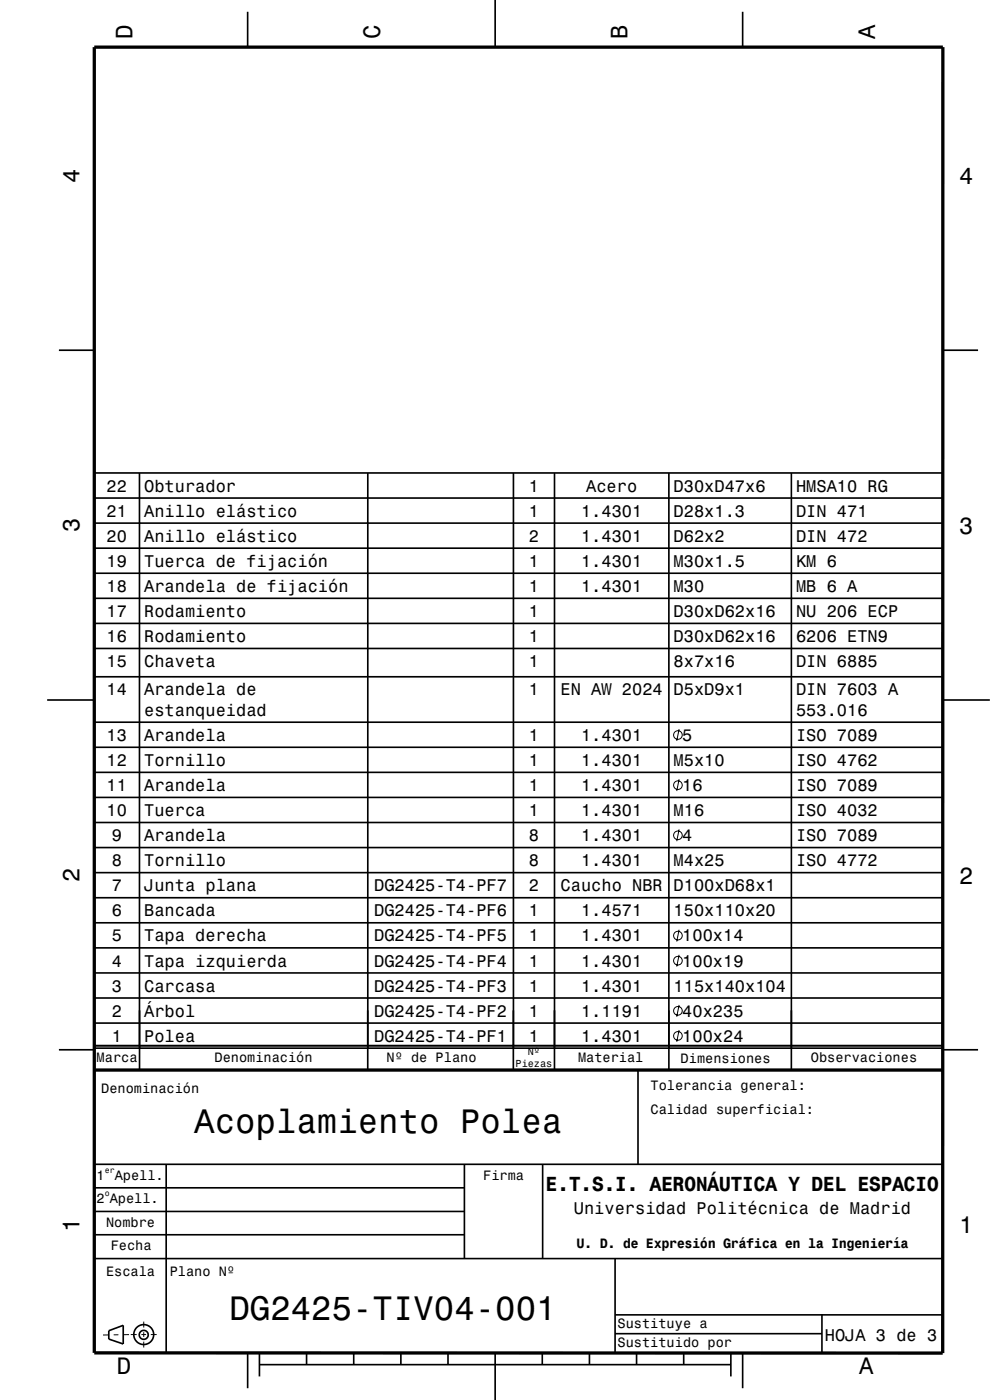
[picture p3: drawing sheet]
<svg xmlns="http://www.w3.org/2000/svg" width="210mm" height="297mm" viewBox="0 0 210 297" stroke-linecap="round" stroke-linejoin="round" font-family="sans-serif">
<g fill="none" stroke="#000" stroke-width=".21">
<path d="M144.1 154.7l-.5 2.5M144.1 165.3l-.5 2.5M144.1 176l-.5 2.5M144.1 197.2l-.5 2.5M144.1 202.6l-.5 2.5M144.1 213.2l-.5 2.5M144.1 218.5l-.5 2.5M23.1 283.2h-1.2M25.1 283.2h-1M27.4 283.1l-1.3 .1M27.7 283.1h1.3M30 283.1h1"/>
<path d="M30.5 280.4v1.2M30.5 282.6v1M30.5 284.6v1.3M32 283.1h1.2"/>
<circle cx="143.8" cy="155.9" r=".91"/>
<circle cx="143.8" cy="166.6" r=".92"/>
<circle cx="143.8" cy="177.2" r=".91"/>
<circle cx="143.8" cy="198.5" r=".92"/>
<circle cx="143.8" cy="214.4" r=".92"/>
<circle cx="143.8" cy="219.8" r=".92"/>
<circle cx="143.8" cy="203.8" r=".91"/>
</g>
<path d="M20 10h180v277h-180zM19.9 227h180" fill="none" stroke="#000" stroke-width=".7" stroke-linecap="butt"/>
<g fill="none" stroke="#000" stroke-width=".35">
<path d="M52.5 2.5v7.5M105 0v10M157.5 2.5v7.5M12.5 74.3h7.5M200 74.3h7.5M20 100.3h180v122.1h-180zM20 105.7h180M20 111h180M20 116.3h180M29.6 100.3v126.7M78 100.3v126.7M108.9 100.3v122.1"/>
<path d="M117.6 100.3v126.7M141.9 100.3v126.7M167.9 100.3v122.1M20 121.6h180M20 126.9h180M20 132.2h180M20 137.6h180M10 148.5h10M20 143.6h180M20 153.2h180M20 158.5h180M200 148.5h10"/>
<path d="M20 163.9h180M20 169.2h180M20 174.5h180M20 179.8h180M20 185.1h180M20 190.4h180M20 195.8h180M20 201.1h180M20 206.4h180M20 211.7h180M20 217h180M108.9 214.3v12.7"/>
<path d="M167.9 214.3v12.7M12.5 222.7h7.5M20 221.8h180M135.3 227v20M200 222.7h7.5M19.9 247h180M19.9 257h78.7M19.9 252h78.6M35.2 247v40M98.5 247v20M115.1 247v20M19.9 267h180"/>
<path d="M19.9 261.9h78.7M130.5 267v20M130.5 278.9h69.4M174.4 278.9v8.1M23.1 282.3l3-1.1v3.9l-3-1zM52.5 287v7.5M55 289.5h100M55 287v5M65 287v2.5M75 287v2.5M85 287v2.5M95 287v2.5"/>
<path d="M105 287v10M115 287v2.5M125 287v2.5M130.5 282.9h43.9M135 287v2.5M145 287v2.5M155 287v5M157.5 287v7.5"/>
<circle cx="30.5" cy="283.2" r=".96"/>
<circle cx="30.5" cy="283.1" r="2.11"/>
</g>
<g font-size="7.2">
<text x="41.2" y="240.4">Acoplamiento Polea</text>
<text x="48.7" y="280.1">DG2425-TIV04-001</text>
</g>
<g font-size="5">
<text x="28.1" y="8.2" transform="rotate(-90 28.1 8.2)">D</text>
<text x="80.6" y="8.2" transform="rotate(-90 80.6 8.2)">C</text>
<text x="133.1" y="8.2" transform="rotate(-90 133.1 8.2)">B</text>
<text x="185.6" y="8.2" transform="rotate(-90 185.6 8.2)">A</text>
<text x="16.8" y="38.7" transform="rotate(-90 16.8 38.7)">4</text>
<text x="203.5" y="39">4</text>
<text x="16.8" y="112.9" transform="rotate(-90 16.8 112.9)">3</text>
<text x="203.5" y="113.2">3</text>
<text x="16.8" y="187.1" transform="rotate(-90 16.8 187.1)">2</text>
<text x="203.5" y="187.4">2</text>
<text x="16.8" y="261.3" transform="rotate(-90 16.8 261.3)">1</text>
<text x="203.5" y="261.6">1</text>
<text x="24.8" y="291.5">D</text>
<text x="182.3" y="291.5">A</text>
</g>
<text font-size="4.3" x="115.7" y="252.7">E.T.S.I. AERONÁUTICA Y DEL ESPACIO</text>
<g font-size="3.6">
<text x="22.6" y="104.3">22</text>
<text x="30.6" y="104.3">Obturador</text>
<text x="112.2" y="104.3">1</text>
<text x="124.3" y="104.3">Acero</text>
<text x="142.9" y="104.3">D30xD47x6</text>
<text x="168.9" y="104.3">HMSA10 RG</text>
<text x="22.6" y="109.6">21</text>
<text x="30.6" y="109.6">Anillo elástico</text>
<text x="112.2" y="109.6">1</text>
<text x="123.2" y="109.6">1.4301</text>
<text x="142.9" y="109.6">D28x1.3</text>
<text x="168.9" y="109.6">DIN 471</text>
<text x="22.6" y="114.9">20</text>
<text x="30.6" y="114.9">Anillo elástico</text>
<text x="112.2" y="114.9">2</text>
<text x="123.2" y="114.9">1.4301</text>
<text x="142.9" y="114.9">D62x2</text>
<text x="168.9" y="114.9">DIN 472</text>
<text x="22.6" y="120.3">19</text>
<text x="22.6" y="125.6">18</text>
<text x="30.6" y="120.3">Tuerca de fijación</text>
<text x="30.6" y="125.6">Arandela de fijación</text>
<text x="112.2" y="120.3">1</text>
<text x="112.2" y="125.6">1</text>
<text x="123.2" y="120.3">1.4301</text>
<text x="123.2" y="125.6">1.4301</text>
<text x="142.9" y="120.3">M30x1.5</text>
<text x="142.9" y="125.6">M30</text>
<text x="168.9" y="120.3">KM 6</text>
<text x="168.9" y="125.6">MB 6 A</text>
<text x="22.6" y="130.9">17</text>
<text x="30.6" y="130.9">Rodamiento</text>
<text x="112.2" y="130.9">1</text>
<text x="142.9" y="130.9">D30xD62x16</text>
<text x="168.9" y="130.9">NU 206 ECP</text>
<text x="22.6" y="136.2">16</text>
<text x="30.6" y="136.2">Rodamiento</text>
<text x="112.2" y="136.2">1</text>
<text x="142.9" y="136.2">D30xD62x16</text>
<text x="168.9" y="136.2">6206 ETN9</text>
<text x="22.6" y="141.5">15</text>
<text x="30.6" y="141.5">Chaveta</text>
<text x="112.2" y="141.5">1</text>
<text x="142.9" y="141.5">8x7x16</text>
<text x="168.9" y="141.5">DIN 6885</text>
<text x="22.6" y="147.5">14</text>
<text x="30.6" y="147.5">Arandela de</text>
<text x="112.2" y="147.5">1</text>
<text x="118.9" y="147.5">EN AW 2024</text>
<text x="142.9" y="147.5">D5xD9x1</text>
<text x="168.9" y="147.5">DIN 7603 A</text>
<text x="30.6" y="151.9">estanqueidad</text>
<text x="168.9" y="151.9">553.016</text>
<text x="22.6" y="157.2">13</text>
<text x="30.6" y="157.2">Arandela</text>
<text x="112.2" y="157.2">1</text>
<text x="123.2" y="157.2">1.4301</text>
<text x="144.7" y="157.2">5</text>
<text x="168.9" y="157.2">ISO 7089</text>
<text x="22.6" y="162.5">12</text>
<text x="22.6" y="167.8">11</text>
<text x="30.6" y="162.5">Tornillo</text>
<text x="30.6" y="167.8">Arandela</text>
<text x="112.2" y="162.5">1</text>
<text x="112.2" y="167.8">1</text>
<text x="123.2" y="162.5">1.4301</text>
<text x="123.2" y="167.8">1.4301</text>
<text x="142.9" y="162.5">M5x10</text>
<text x="144.7" y="167.8">16</text>
<text x="168.9" y="162.5">ISO 4762</text>
<text x="168.9" y="167.8">ISO 7089</text>
<text x="22.6" y="173.1">10</text>
<text x="30.6" y="173.1">Tuerca</text>
<text x="112.2" y="173.1">1</text>
<text x="123.2" y="173.1">1.4301</text>
<text x="142.9" y="173.1">M16</text>
<text x="168.9" y="173.1">ISO 4032</text>
<text x="23.7" y="178.5">9</text>
<text x="30.6" y="178.5">Arandela</text>
<text x="112.2" y="178.5">8</text>
<text x="123.2" y="178.5">1.4301</text>
<text x="144.7" y="178.5">4</text>
<text x="168.9" y="178.5">ISO 7089</text>
<text x="23.7" y="183.8">8</text>
<text x="30.6" y="183.8">Tornillo</text>
<text x="112.2" y="183.8">8</text>
<text x="123.2" y="183.8">1.4301</text>
<text x="142.9" y="183.8">M4x25</text>
<text x="168.9" y="183.8">ISO 4772</text>
<text x="23.7" y="189.1">7</text>
<text x="30.6" y="189.1">Junta plana</text>
<text x="79.4" y="189.1">DG2425-T4-PF7</text>
<text x="112.2" y="189.1">2</text>
<text x="118.9" y="189.1">Caucho NBR</text>
<text x="142.9" y="189.1">D100xD68x1</text>
<text x="23.7" y="194.4">6</text>
<text x="30.6" y="194.4">Bancada</text>
<text x="79.4" y="194.4">DG2425-T4-PF6</text>
<text x="112.2" y="194.4">1</text>
<text x="123.2" y="194.4">1.4571</text>
<text x="142.9" y="194.4">150x110x20</text>
<text x="23.7" y="199.7">5</text>
<text x="30.6" y="199.7">Tapa derecha</text>
<text x="79.4" y="199.7">DG2425-T4-PF5</text>
<text x="112.2" y="199.7">1</text>
<text x="123.2" y="199.7">1.4301</text>
<text x="144.7" y="199.7">100x14</text>
<text x="23.7" y="205.1">4</text>
<text x="30.6" y="205.1">Tapa izquierda</text>
<text x="79.4" y="205.1">DG2425-T4-PF4</text>
<text x="112.2" y="205.1">1</text>
<text x="123.2" y="205.1">1.4301</text>
<text x="144.7" y="205.1">100x19</text>
<text x="23.7" y="210.4">3</text>
<text x="23.7" y="215.7">2</text>
<text x="30.6" y="210.4">Carcasa</text>
<text x="30.6" y="215.7">Árbol</text>
<text x="79.4" y="210.4">DG2425-T4-PF3</text>
<text x="79.4" y="215.7">DG2425-T4-PF2</text>
<text x="112.2" y="210.4">1</text>
<text x="112.2" y="215.7">1</text>
<text x="123.2" y="210.4">1.4301</text>
<text x="123.2" y="215.7">1.1191</text>
<text x="142.9" y="210.4">115x140x104</text>
<text x="144.7" y="215.7">40x235</text>
<text x="23.7" y="221">1</text>
<text x="30.6" y="221">Polea</text>
<text x="79.4" y="221">DG2425-T4-PF1</text>
<text x="112.2" y="221">1</text>
<text x="123.2" y="221">1.4301</text>
<text x="144.7" y="221">100x24</text>
<text x="121.7" y="257.5">Universidad Politécnica de Madrid</text>
<text x="175" y="284.4">HOJA 3 de 3</text>
</g>
<g font-size="2.9">
<text x="20.5" y="225.3">Marca</text>
<text x="45.5" y="225.3">Denominación</text>
<text x="82" y="225.3">Nº de Plano</text>
<text x="122.6" y="225.3">Material</text>
<text x="144.4" y="225.4">Dimensiones</text>
<text x="172" y="225.3">Observaciones</text>
<text x="21.5" y="231.8">Denominación</text>
<text x="138" y="231.3">Tolerancia general:</text>
<text x="138" y="236.3">Calidad superficial:</text>
<text x="20.5" y="250.3">1</text>
<text x="24.3" y="250.3">Apell.</text>
<text x="102.5" y="250.3">Firma</text>
<text x="20.5" y="255.3">2 Apell.</text>
<text x="22.5" y="260.3">Nombre</text>
<text x="23.5" y="265.3">Fecha</text>
<text x="122.3" y="264.8">U. D. de Expresión Gráfica en la Ingeniería</text>
<text x="22.5" y="270.8">Escala</text>
<text x="36" y="270.8">Plano Nº</text>
<text x="131" y="281.8">Sustituye a</text>
<text x="131" y="285.8">Sustituido por</text>
</g>
<g font-size="2.2">
<text x="109.4" y="226.4">Piezas</text>
<text x="112" y="223.9">Nº</text>
</g>
<g font-size="1.7">
<text x="22.2" y="248.8">er</text>
<text x="22.2" y="253.8">o</text>
</g>
</svg>
